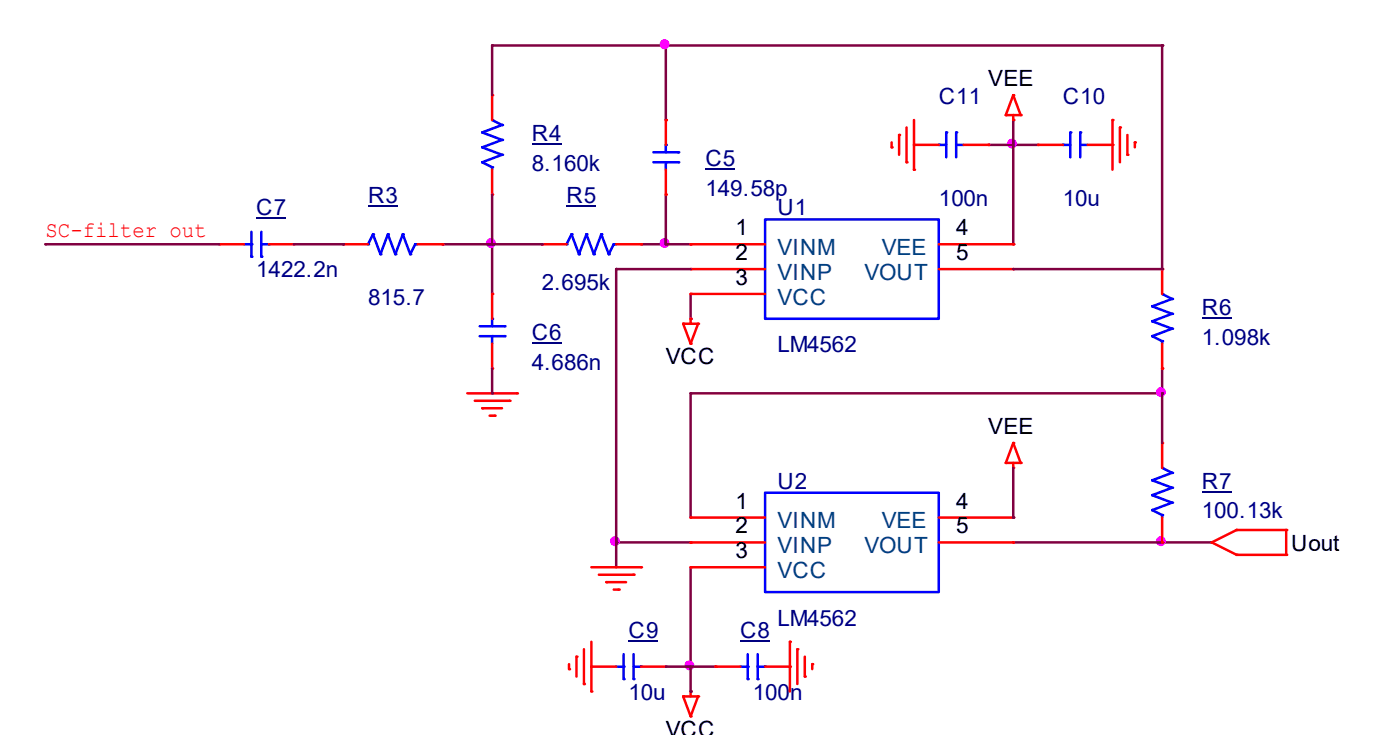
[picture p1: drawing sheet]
<svg xmlns="http://www.w3.org/2000/svg" width="148mm" height="78mm" viewBox="0 0 148 78" stroke-linecap="round" stroke-linejoin="round" font-family="sans-serif">
<g fill="none" stroke="#f00" stroke-width=".26">
<path d="M52 10h.1M52 10v2.7M52 17.9v2.6M70.4 12.7h.1M70.4 12.7v2.6M70.4 17.9v2.6M94.2 15.6h.1M94.2 15v.6M95 14.2h.1M95 14.2v2.1M95.8 17.1h.1M95.8 13.5v3.6"/>
<path d="M96.6 15.3h.1M96.6 17.9h.1M96.6 15.3h2.6M96.6 12.7v5.2M101.8 15.3h2.6M104.4 15.3h.1M106.3 12.1h.1M106.3 12.1h1.5M107.1 12.7h.1M107.1 10h.1M107.1 12.1v.6M107.1 10l-.8 2.1"/>
<path d="M107.1 10l.7 2.1M107.8 12.1h.1M109.7 15.3h.1M109.7 15.3h2.6M114.9 15.3h2.6M117.5 12.7h.1M117.5 15.3h.1M117.5 12.7v5.2M118.3 13.5h.1M118.3 13.5v3.6M119.1 16.3h.1M119.1 14.2v2.1"/>
<path d="M119.9 15h.1M119.9 15v.6M23.2 25.8h.1M23.2 25.8h2.6M28.4 25.8h2.6M31 25.8h.1M36.3 25.8h.1M36.3 25.8h2.6M44.1 25.8h2.7M46.8 25.8h.1M52 20.5h.1M52 38.9h.1"/>
<path d="M52 31h.1M52 31v2.7M52 36.3v2.6M57.2 25.8h.1M57.2 25.8h2.7M65.1 25.8h2.6M67.7 25.8h.1M70.4 20.5h.1M72.2 34.2h.1M72.2 34.2h1.6M72.2 34.2l.8 2.1M73 25.8h.1"/>
<path d="M73 28.4h.1M73 31h.1M73 33.7h.1M73 36.3h.1M73 25.8h7.8M73 33.7v.5M73 28.4h7.8M73 31h7.8M73.8 34.2h.1M73.8 34.2l-.8 2.1M99.2 25.8h7.9M99.2 28.4h7.9"/>
<path d="M107.1 25.8h.1M107.1 28.4h.1M122.8 28.4h.1M122.8 38.9h.1M122.8 28.4v2.6M122.8 36.3v2.6M49.4 41.5h5.2M50.2 42.3h3.6M50.9 43.1h.1M50.9 43.1h2.1M51.7 43.9h.6M52.3 43.9h.1"/>
<path d="M53.8 42.3h.1M54.6 41.5h.1M62.5 59.9h5.2M67.7 59.9h.1M73 54.6h.1M73 57.3h.1M73 59.9h.1M73 54.6h7.8M73 57.3h7.8M73 59.9h7.8M99.2 54.6h7.9M99.2 57.3h7.9"/>
<path d="M106.3 48.9h.1M106.3 48.9h1.5M107.1 54.6h.1M107.1 57.3h.1M107.1 49.4h.1M107.1 46.8h.1M107.1 48.9v.5M107.1 46.8l-.8 2.1M107.1 46.8l.7 2.1M107.8 48.9h.1M122.8 46.8h.1M122.8 57.3h.1"/>
<path d="M122.8 46.8v2.6M122.8 54.6v2.7M128 57.3h.1M128 57.3l2.7 1.3M130.7 55.9h.1M130.7 58.6h.1M130.7 55.9l-2.7 1.4M130.7 55.9h5.2M130.7 58.6h5.2M135.9 55.9h.1M135.9 58.6h.1M135.9 55.9v2.7"/>
<path d="M60.1 70.6h.1M60.1 70.1v.5M60.9 69.3h.1M60.9 69.3v2.1M61.7 72.2h.1M61.7 68.5v3.7M62.5 73h.1M62.5 70.4h.1M62.5 67.7v5.3M62.5 70.4h2.6M63.3 60.7h3.6M64.1 61.5h.1"/>
<path d="M64.1 61.5h2.1M64.8 62.2h.6M65.4 62.2h.1M66.9 60.7h.1M67.7 70.4h2.7M70.4 70.4h.1M72.2 73.5h.1M72.2 73.5h1.6M72.2 73.5l.8 2.1M73 73h.1M73 75.6h.1M73 73v.5"/>
<path d="M73.8 73.5h.1M73.8 73.5l-.8 2.1M75.6 70.4h.1M75.6 70.4h2.6M80.8 70.4h2.7M83.5 70.4h.1M83.5 67.7h.1M83.5 67.7v5.3M84.2 68.5h.1M84.2 68.5v3.7M85 71.4h.1M85 69.3v2.1"/>
<path d="M85.8 70.1h.1M85.8 70.1v.5"/>
</g>
<g fill="none" stroke="#800040" stroke-width=".26">
<path d="M52 4.8h.1M52 4.8v5.2M52 4.8h70.8M70.4 12.7h.1M70.4 4.8h.1M70.4 4.8v7.9M104.4 15.3h.1M104.4 15.3h5.3M107.1 15.3h.1M107.1 12.7h.1M107.1 12.7v13.1M122.8 4.8h.1"/>
<path d="M122.8 4.8v23.6M4.8 25.8h.1M4.8 25.8h18.4M31 25.8h5.3M36.3 25.8h.1M46.8 25.8h.1M46.8 25.8h10.4M52 31h.1M52 25.8h.1M52 20.5v10.5M52 38.9v2.6M57.2 25.8h.1"/>
<path d="M65.1 28.4h.1M65.1 28.4v31.5M65.1 28.4h7.9M67.7 25.8h5.3M70.4 25.8h.1M70.4 20.5v5.3M73 33.7h.1M73 25.8h.1M73 31v2.7M107.1 25.8h.1M107.1 28.4h15.7M122.8 38.9h.1"/>
<path d="M122.8 28.4h.1M122.8 38.9v7.9M52 41.5h.1M65.1 57.3h.1M65.1 57.3h7.9M73 57.3h.1M73 41.5h.1M73 41.5v13.1M73 59.9v13.1M73 41.5h49.8M107.1 54.6h.1M107.1 57.3h20.9"/>
<path d="M107.1 49.4v5.2M122.8 41.5h.1M122.8 57.3h.1M128 57.3h.1M70.4 70.4h5.2M73 70.4h.1M73 73h.1M75.6 70.4h.1"/>
</g>
<g fill="#f0f" stroke="#f0f" stroke-width=".26">
<circle cx="106.9" cy="15.2" r=".39"/>
<circle cx="65" cy="57.1" r=".39"/>
<circle cx="70.2" cy="25.7" r=".39"/>
<circle cx="72.8" cy="70.2" r=".39"/>
<circle cx="51.9" cy="25.7" r=".39"/>
<circle cx="122.7" cy="41.4" r=".39"/>
<circle cx="122.7" cy="57.1" r=".39"/>
<circle cx="70.2" cy="4.7" r=".39"/>
</g>
<g fill="none" stroke="#00f" stroke-width=".26">
<path d="M50.9 17.1h.1M50.9 15.6h.1M50.9 14h.1M50.9 17.1l1.1 .6M50.9 15.6l2.1 .7M50.9 14l2.1 .8M52 12.7h.1M52 17.7h.1M52 12.7l1 .5M52 17.7v.2M53 16.3h.1M53 14.8h.1"/>
<path d="M53 13.2h.1M53 16.3l-2.1 .8M53 14.8l-2.1 .8M53 13.2l-2.1 .8M69 17.1h2.7M69 16.1h2.7M70.4 15.3h.1M70.4 17.1h.1M70.4 15.3v.8M70.4 17.1v.8M71.7 17.1h.1M71.7 16.1h.1"/>
<path d="M99.2 15.3h.1M99.2 15.3h.8M100 14h.1M100 14v2.6M101 14h.1M101 15.3h.1M101 15.3h.8M101 14v2.6M112.3 15.3h.1M112.3 15.3h.8M113.1 14h.1M113.1 14v2.6"/>
<path d="M114.1 14h.1M114.1 15.3h.1M114.1 14v2.6M114.1 15.3h.8M25.8 25.8h.8M26.6 27.1h.1M26.6 25.8h.1M26.6 24.5v2.6M27.6 27.1h.1M27.6 24.5v2.6M27.6 25.8h.8M28.4 25.8h.1"/>
<path d="M38.9 25.8h.1M39.4 24.7h.1M39.4 24.7l.8 2.1M39.4 24.7l-.5 1.1M40.2 26.8h.1M41 24.7h.1M41 24.7l.8 2.1M41 24.7l-.8 2.1M41.8 26.8h.1M42.6 24.7h.1M42.6 24.7l.7 2.1M42.6 24.7l-.8 2.1"/>
<path d="M43.3 26.8h.1M43.9 25.8h.1M43.9 25.8h.2M43.9 25.8l-.6 1M50.7 35.5h2.6M50.7 34.4h2.6M52 33.7h.1M52 35.5h.1M52 33.7v.7M52 35.5v.8M53.3 35.5h.1M53.3 34.4h.1"/>
<path d="M59.9 25.8h.1M60.4 24.7h.1M60.4 24.7l.8 2.1M60.4 24.7l-.5 1.1M61.2 26.8h.1M62 24.7h.1M62 24.7l.7 2.1M62 24.7l-.8 2.1M62.7 26.8h.1M63.5 24.7h.1M63.5 24.7l.8 2.1M63.5 24.7l-.8 2.1"/>
<path d="M64.3 26.8h.1M64.8 25.8h.1M64.8 25.8h.3M64.8 25.8l-.5 1M80.8 23.2h18.4v10.5h-18.4zM121.7 35.5h.1M121.7 33.9h.1M121.7 32.3h.1M121.7 35.5l1.1 .5M121.7 33.9l2.1 .8M121.7 32.3l2.1 .8M122.8 31h.1"/>
<path d="M122.8 36h.1M122.8 31l1 .6M122.8 36v.3M123.8 34.7h.1M123.8 33.1h.1M123.8 31.6h.1M123.8 34.7l-2.1 .8M123.8 33.1l-2.1 .8M123.8 31.6l-2.1 .7M80.8 52h18.4v10.5h-18.4zM121.7 53.8h.1M121.7 52.3h.1"/>
<path d="M121.7 50.7h.1M121.7 53.8l1.1 .6M121.7 52.3l2.1 .8M121.7 50.7l2.1 .8M122.8 49.4h.1M122.8 54.4h.1M122.8 54.4v.2M122.8 49.4l1 .5M123.8 53.1h.1M123.8 51.5h.1M123.8 49.9h.1M123.8 53.1l-2.1 .7"/>
<path d="M123.8 51.5l-2.1 .8M123.8 49.9l-2.1 .8M65.1 70.4h.8M65.9 71.7h.1M65.9 70.4h.1M65.9 69.1v2.6M66.9 71.7h.1M66.9 70.4h.8M66.9 69.1v2.6M67.7 70.4h.1M78.2 70.4h.8M79 71.7h.1"/>
<path d="M79 70.4h.1M79 69.1v2.6M80.1 71.7h.1M80.1 69.1v2.6M80.1 70.4h.7M80.8 70.4h.1"/>
</g>
<path d="M56.2 15.2h3.1M74.5 17.9h3.2M27.1 23.1h3.1M38.9 21.8h3.1M56.2 36.2h3.1M59.8 21.8h3.2M127 33.6h3.1M127 51.9h3.1M66.4 67.7h3.1M78.2 67.7h3.2" fill="none" stroke="#000080" stroke-width=".17"/>
<g font-size="2.4" fill="#000080">
<text x="99.2" y="11">C11</text>
<text x="112.3" y="11">C10</text>
<text x="56.2" y="14.9">R4</text>
<text x="74.5" y="17.5">C5</text>
<text x="27.1" y="22.7">C7</text>
<text x="38.9" y="21.4">R3</text>
<text x="56.2" y="18">8.160k</text>
<text x="59.8" y="21.4">R5</text>
<text x="74.5" y="20.6">149.58p</text>
<text x="82.2" y="22.7">U1</text>
<text x="99.2" y="21.7">100n</text>
<text x="112.3" y="21.7">10u</text>
<text x="27.1" y="29.3">1422.2n</text>
<text x="38.9" y="32.2">815.7</text>
<text x="56.2" y="35.8">C6</text>
<text x="57.3" y="30.6">2.695k</text>
<text x="127" y="33.2">R6</text>
<text x="56.2" y="39">4.686n</text>
<text x="82.2" y="37.2">LM4562</text>
<text x="127" y="36.4">1.098k</text>
<text x="82.2" y="51.6">U2</text>
<text x="127" y="51.6">R7</text>
<text x="127" y="54.7">100.13k</text>
<text x="66.4" y="67.3">C9</text>
<text x="78.2" y="67.3">C8</text>
<text x="82.2" y="66">LM4562</text>
<text x="66.4" y="73.9">10u</text>
<text x="79.5" y="73.9">100n</text>
</g>
<g font-size="2.4">
<text x="104.4" y="9.1">VEE</text>
<text x="77.7" y="24.8">1</text>
<text x="77.7" y="27.5">2</text>
<text x="101" y="24.8">4</text>
<text x="101" y="27.5">5</text>
<text x="77.7" y="30.1">3</text>
<text x="70.3" y="38.5">VCC</text>
<text x="104.4" y="45.8">VEE</text>
<text x="77.7" y="53.7">1</text>
<text x="101" y="53.7">4</text>
<text x="77.7" y="56.3">2</text>
<text x="77.7" y="58.9">3</text>
<text x="101" y="56.3">5</text>
<text x="136.4" y="58.2">Uout</text>
<text x="70.3" y="77.8">VCC</text>
</g>
<text font-size="2.4" fill="#f00" x="4.8" y="25">SC-filter out</text>
<g font-size="2.4" fill="#004080">
<text x="82.2" y="27">VINM</text>
<text x="82.2" y="29.6">VINP</text>
<text x="91.3" y="29.6">VOUT</text>
<text x="93.2" y="27">VEE</text>
<text x="82.2" y="32.2">VCC</text>
<text x="82.2" y="55.8">VINM</text>
<text x="82.2" y="58.4">VINP</text>
<text x="91.3" y="58.4">VOUT</text>
<text x="93.2" y="55.8">VEE</text>
<text x="82.2" y="61">VCC</text>
</g>
</svg>
